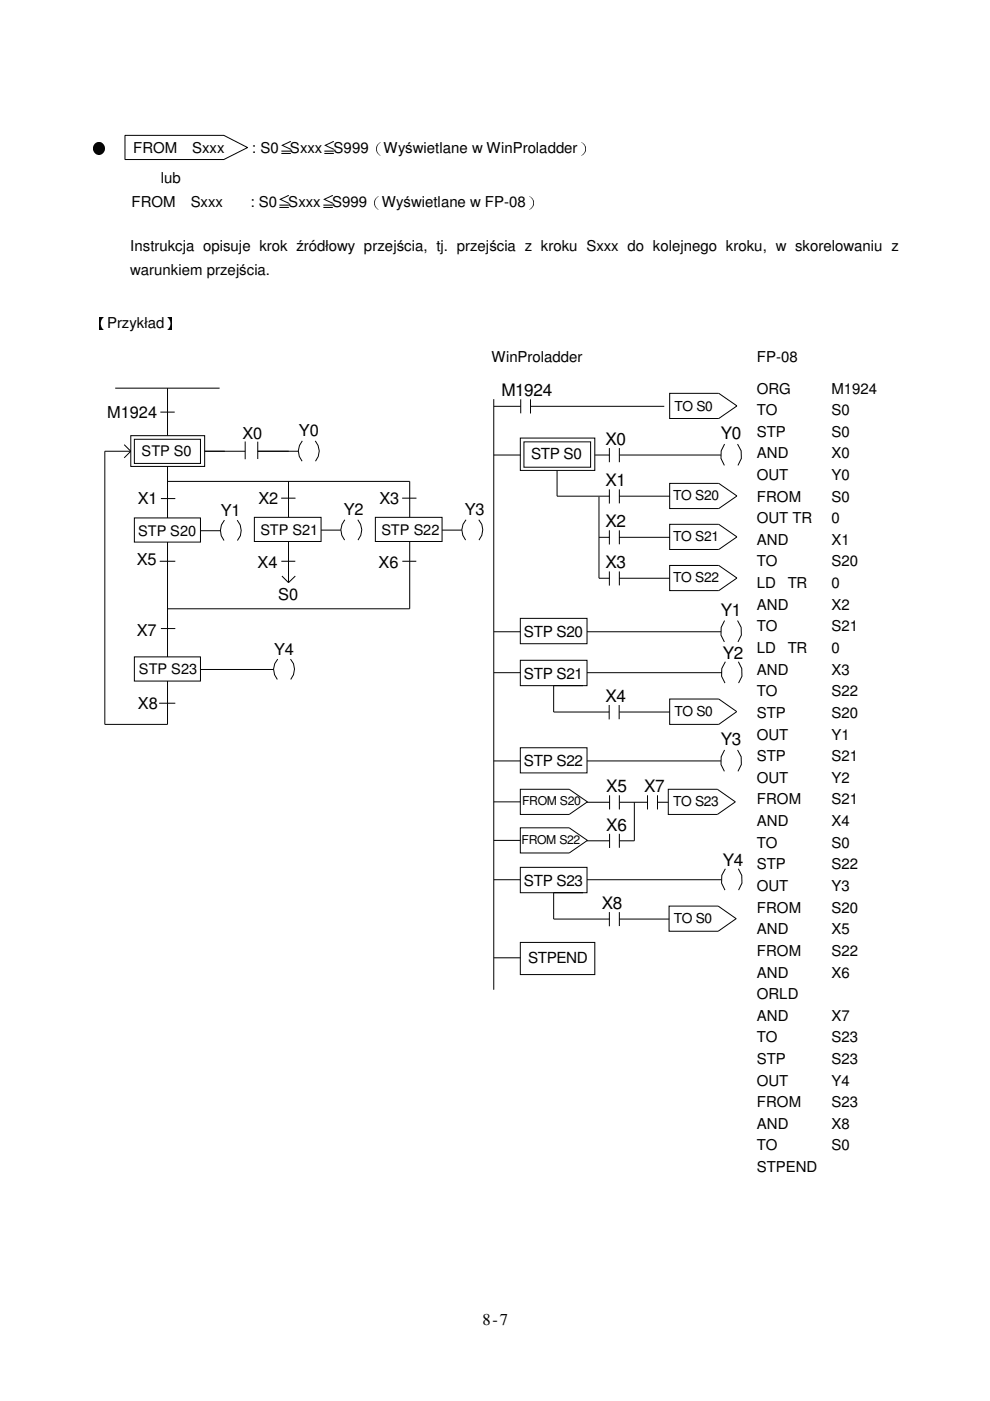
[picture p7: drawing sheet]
<svg xmlns="http://www.w3.org/2000/svg" width="210mm" height="297mm" viewBox="0 0 210 297" stroke-linecap="round" stroke-linejoin="round" font-family="sans-serif">
<path d="M19.5 79.8h84.3M19.5 155.2h84.3" fill="none" stroke="#fff" stroke-width=".21"/>
<g fill="none" stroke="#000" stroke-width=".21">
<path d="M24.4 82.3h22.2M26.3 94.3l1.4 1.4M27.7 92.4h15.7v6.5h-15.7zM27.7 95.7h-5.5v57.9h13.3v-9.2M27.7 95.7l-1.4 1.4M28.5 93.1h14v5.2h-14zM34 87.4h3M35.5 82.3v10.1M35.5 98.9v10.9M43.4 95.7h8.6M52 93.6v3.8M54.7 95.7h8.5"/>
<path d="M54.7 93.6v3.7M64.1 93.5a3.2 3.2 0 0 0 0 4.3M66.8 93.5a3.2 3.2 0 0 1 .1 4.3M28.5 109.8h14v5.1h-14zM33.9 119h3.3M34.1 105.7h3.1M35.5 114.9v24.4M35.5 102.1h51.4v7.6M42.5 112.5h4.2M47.6 110.3a3.3 3.3 0 0 0-.1 4.3M50.3 110.3a3.2 3.2 0 0 1 0 4.3M53.9 109.7h14.2v5.1h-14.2z"/>
<path d="M59.6 105.6h3.1M59.6 119h3M61.2 102.1v7.6M61.2 114.8v8.7M68.1 112.4h4.2M73.1 110.2a3.2 3.2 0 0 0 0 4.3M75.9 110.2a3.2 3.2 0 0 1 0 4.3M79.6 109.7h14.1v5.1h-14.1zM85.3 105.6h3M85.3 119h3M86.9 114.8v14.3h-51.4M93.7 112.4h4.2"/>
<path d="M98.8 110.2a3.2 3.2 0 0 0-.1 4.3M101.5 110.2a3.2 3.2 0 0 1 .1 4.3M28.5 139.3h14v5.1h-14zM34.1 133.3h3.1M58.9 139.7a3.2 3.2 0 0 0-.1 4.4M59.8 122.1l1.4 1.4M61.6 139.7a3.2 3.2 0 0 1 0 4.4M62.6 122.1l-1.4 1.4M33.7 149.1h3.5M42.5 141.9h15.5"/>
</g>
<path d="M103.7 79.8h54.5v130.6h-54.5z" fill="#fff"/>
<path d="M103.7 79.8h54.5M103.7 210.4h54.5" fill="none" stroke="#fff" stroke-width=".21"/>
<g fill="none" stroke="#000" stroke-width=".21">
<path d="M26.5 28.7h21l5 2.6-5 2.5h-21zM104.7 84.6v125.2M104.7 86.1h5.7M104.7 96.5h5.6M110.3 92.9h15.8v6.8h-15.8zM110.4 84.7v2.9M111.1 93.7h14.1v5.4h-14.1zM112.5 86.1h28.3M112.5 84.7v3M118.1 99.7v5.5h11.1M126.1 96.5h3.1M129.2 95v3"/>
<path d="M131.3 95v3M131.4 96.5h21.5M142 83.4h10.4l3.9 2.7-3.9 2.6h-10.4zM153.6 94.1l-.7 1.5v1.6l.7 1.5M156.1 86v.1M156.4 94.1l.7 1.5 .1 1.6-.7 1.5M127 105.3v17.3h2.2M127 113.9h2.2M129.2 103.8v3M129.2 112.4v3M131.3 113.9h10.8M131.3 105.2h10.8"/>
<path d="M131.3 103.8v2.9M131.3 112.4v3M142 102.5h10.4l3.9 2.7-3.9 2.6h-10.4zM142 119.9h10.4l3.9 2.7-3.9 2.6h-10.4zM142 111.2h10.4l3.9 2.6-3.9 2.7h-10.4zM156.1 105.1v.1M156.1 113.8v.1M104.7 133.9h5.6M110.3 131.1h14.2v5.4h-14.2zM110.3 140h14.2v5.4h-14.2zM124.5 133.9h28.4M129.2 121.2v3"/>
<path d="M131.3 122.6h10.7M131.3 121.2v2.9M153.6 131.6l-.7 1.4v1.7l.7 1.4M156.1 122.5v.1M156.4 131.6l.7 1.4 .1 1.7-.7 1.4M104.7 142.6h5.6M110.3 158.5h14.2v5.4h-14.2zM123.6 145.4h-6.2v5.6h11.8M124.5 142.6h28.6M129.2 149.5v3M131.3 149.5v3M131.3 151h10.7"/>
<path d="M142 148.2h10.4l3.8 2.7-3.8 2.7h-10.4zM153.6 159l-.7 1.4v1.7l.7 1.4M153.8 140.3l-.8 1.4v1.7l.7 1.4M156.4 159l.7 1.4 .1 1.7-.7 1.4M156.5 140.3l.8 1.4v1.7l-.7 1.4M104.7 161.3h5.6M104.7 170h5.6M104.7 178.2h5.6M110.3 175.5h10.4l3.8 2.7-3.8 2.6h-10.4zM110.3 167.3h10.4l3.8 2.7-3.8 2.7h-10.4zM124.5 170v.1h4.7M124.5 178.1v.2h4.7"/>
<path d="M124.5 161.3h28.4M129.2 168.6v3M129.2 176.8v3M131.3 168.6v3M131.3 176.8v2.9M131.4 170.1h5.9M134.5 170.1v8.2h-3.2M137.3 168.6v3M139.4 168.6v3M139.4 170.1h2.3M141.7 167.3h10.4l3.8 2.7-3.8 2.7h-10.4zM104.7 186.5h5.6"/>
<path d="M110.3 199.8h15.8v6.8h-15.8zM110.3 183.9h14.2v5.4h-14.2zM123.6 189.3h-6.2v5.6h11.8M124.5 186.5h28.5M129.2 193.4v3M131.3 193.4v2.9M131.3 194.9h10.6M141.9 192.1h10.4l3.8 2.7-3.8 2.6h-10.4zM153.8 184.2l-.8 1.4v1.6l.7 1.5M156 194.7v.2M156.5 184.2l.8 1.4v1.6l-.7 1.5M104.7 203.1h5.6"/>
</g>
<g font-size="3.6">
<text x="106.3" y="84">M1924</text>
<text x="128.4" y="94.3">X0</text>
<text x="152.9" y="93.1">Y0</text>
<text x="128.4" y="103">X1</text>
<text x="128.4" y="111.8">X2</text>
<text x="128.4" y="120.4">X3</text>
<text x="152.8" y="130.6">Y1</text>
<text x="153.3" y="139.7">Y2</text>
<text x="128.4" y="148.8">X4</text>
<text x="152.8" y="157.9">Y3</text>
<text x="128.5" y="167.9">X5</text>
<text x="136.6" y="167.9">X7</text>
<text x="128.5" y="176.1">X6</text>
<text x="153.3" y="183.6">Y4</text>
<text x="127.6" y="192.7">X8</text>
</g>
<g font-size="3.5">
<text x="22.7" y="88.5">M1924</text>
<text x="51.4" y="93.1">X0</text>
<text x="63.3" y="92.5">Y0</text>
<text x="29.2" y="106.9">X1</text>
<text x="54.8" y="106.9">X2</text>
<text x="80.4" y="106.9">X3</text>
<text x="46.8" y="109.3">Y1</text>
<text x="72.9" y="109.2">Y2</text>
<text x="98.6" y="109.2">Y3</text>
<text x="29" y="119.8">X5</text>
<text x="54.6" y="120.4">X4</text>
<text x="80.2" y="120.4">X6</text>
<text x="59" y="127.2">S0</text>
<text x="29" y="134.8">X7</text>
<text x="58.1" y="138.8">Y4</text>
<text x="29.2" y="150.2">X8</text>
<text x="102.3" y="281">8-7</text>
</g>
<g font-size="3.2">
<text x="19.5" y="32.4">●</text>
<text x="28.2" y="32.4">FROM</text>
<text x="40.8" y="32.4">Sxxx</text>
<text x="53.4" y="32.4">: S0≦Sxxx≦S999（Wyświetlane w WinProladder）</text>
<text x="34.1" y="38.9">lub</text>
<text x="27.9" y="43.9">FROM</text>
<text x="40.4" y="43.9">Sxxx</text>
<text x="53.1" y="43.9">: S0≦Sxxx≦S999（Wyświetlane w FP-08）</text>
<text x="27.6" y="53.2">Instrukcja opisuje krok źródłowy przejścia, tj. przejścia z kroku Sxxx do kolejnego kroku, w skorelowaniu z</text>
<text x="27.6" y="58.2">warunkiem przejścia.</text>
<text x="19.5" y="69.6">【Przykład】</text>
<text x="104.2" y="76.7">WinProladder</text>
<text x="160.5" y="76.7">FP-08</text>
<text x="160.5" y="83.4">ORG</text>
<text x="176.3" y="83.4">M1924</text>
<text x="160.5" y="88">TO</text>
<text x="176.3" y="88">S0</text>
<text x="160.5" y="92.6">STP</text>
<text x="176.3" y="92.6">S0</text>
<text x="112.6" y="97.4">STP S0</text>
<text x="160.5" y="97.2">AND</text>
<text x="160.5" y="101.8">OUT</text>
<text x="176.3" y="97.2">X0</text>
<text x="176.3" y="101.8">Y0</text>
<text x="160.5" y="106.3">FROM</text>
<text x="176.3" y="106.3">S0</text>
<text x="160.5" y="111">OUT TR</text>
<text x="176.3" y="111">0</text>
<text x="160.5" y="115.5">AND</text>
<text x="176.3" y="115.5">X1</text>
<text x="160.5" y="120.1">TO</text>
<text x="160.5" y="124.7">LD</text>
<text x="167" y="124.7">TR</text>
<text x="176.3" y="120.1">S20</text>
<text x="176.3" y="124.7">0</text>
<text x="160.5" y="129.3">AND</text>
<text x="176.3" y="129.3">X2</text>
<text x="111.1" y="135">STP S20</text>
<text x="160.5" y="133.9">TO</text>
<text x="176.3" y="133.9">S21</text>
<text x="111.1" y="143.9">STP S21</text>
<text x="160.5" y="138.5">LD</text>
<text x="160.5" y="143">AND</text>
<text x="167" y="138.5">TR</text>
<text x="176.3" y="138.5">0</text>
<text x="176.3" y="143">X3</text>
<text x="160.5" y="147.6">TO</text>
<text x="176.3" y="147.6">S22</text>
<text x="160.5" y="152.2">STP</text>
<text x="176.3" y="152.2">S20</text>
<text x="160.5" y="156.8">OUT</text>
<text x="160.5" y="161.4">STP</text>
<text x="176.3" y="156.8">Y1</text>
<text x="176.3" y="161.4">S21</text>
<text x="111.1" y="162.4">STP S22</text>
<text x="160.5" y="166">OUT</text>
<text x="176.3" y="166">Y2</text>
<text x="160.5" y="170.6">FROM</text>
<text x="176.3" y="170.6">S21</text>
<text x="160.5" y="175.1">AND</text>
<text x="160.5" y="179.7">TO</text>
<text x="176.3" y="175.1">X4</text>
<text x="176.3" y="179.7">S0</text>
<text x="160.5" y="184.3">STP</text>
<text x="176.3" y="184.3">S22</text>
<text x="111.1" y="187.8">STP S23</text>
<text x="160.5" y="188.9">OUT</text>
<text x="176.3" y="188.9">Y3</text>
<text x="160.5" y="193.5">FROM</text>
<text x="176.3" y="193.5">S20</text>
<text x="160.5" y="198.1">AND</text>
<text x="160.5" y="202.6">FROM</text>
<text x="176.3" y="198.1">X5</text>
<text x="176.3" y="202.6">S22</text>
<text x="112" y="204.3">STPEND</text>
<text x="160.5" y="207.3">AND</text>
<text x="176.3" y="207.3">X6</text>
<text x="160.5" y="211.8">ORLD</text>
<text x="160.5" y="216.4">AND</text>
<text x="160.5" y="221">TO</text>
<text x="176.3" y="216.4">X7</text>
<text x="176.3" y="221">S23</text>
<text x="160.5" y="225.6">STP</text>
<text x="176.3" y="225.6">S23</text>
<text x="160.5" y="230.2">OUT</text>
<text x="176.3" y="230.2">Y4</text>
<text x="160.5" y="234.8">FROM</text>
<text x="160.5" y="239.4">AND</text>
<text x="176.3" y="234.8">S23</text>
<text x="176.3" y="239.4">X8</text>
<text x="160.5" y="243.9">TO</text>
<text x="176.3" y="243.9">S0</text>
<text x="160.5" y="248.5">STPEND</text>
</g>
<g font-size="3.1">
<text x="30" y="96.8">STP S0</text>
<text x="29.3" y="113.5">STP S20</text>
<text x="55.2" y="113.4">STP S21</text>
<text x="80.9" y="113.4">STP S22</text>
<text x="29.5" y="143">STP S23</text>
</g>
<g font-size="2.9">
<text x="143" y="87">TO S0</text>
<text x="142.7" y="106.1">TO S20</text>
<text x="142.7" y="114.8">TO S21</text>
<text x="142.7" y="123.5">TO S22</text>
<text x="143" y="151.8">TO S0</text>
<text x="142.7" y="171">TO S23</text>
<text x="142.9" y="195.7">TO S0</text>
</g>
<g font-size="2.6">
<text x="110.7" y="170.7">FROM S20</text>
<text x="110.6" y="179">FROM S22</text>
</g>
</svg>
